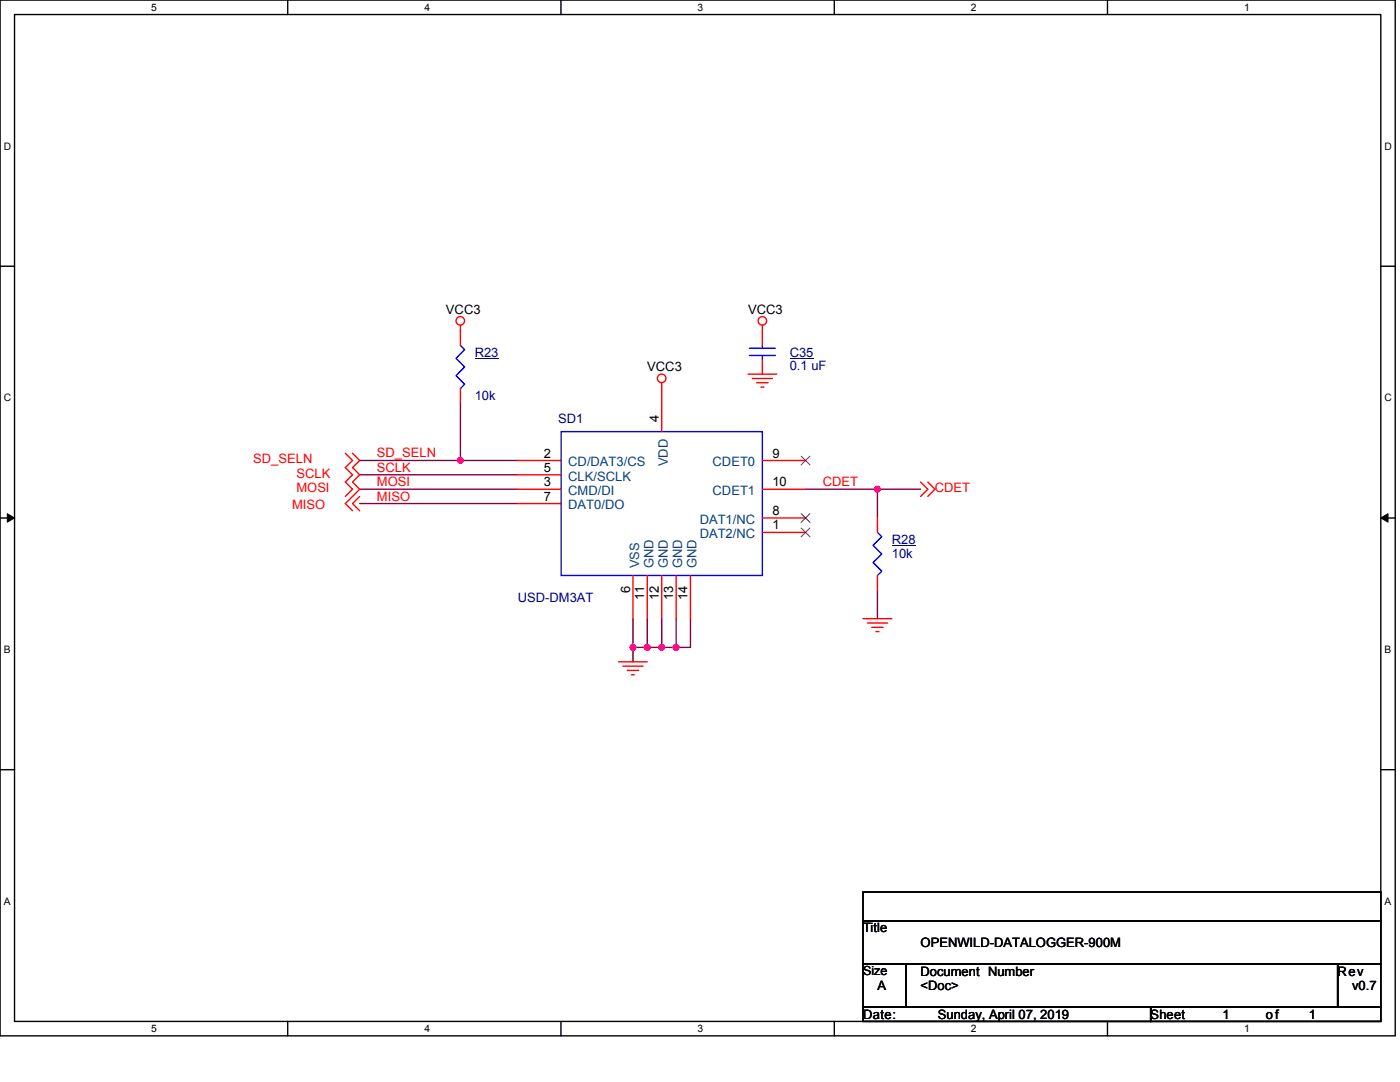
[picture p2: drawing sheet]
<svg xmlns="http://www.w3.org/2000/svg" width="279mm" height="216mm" viewBox="0 0 279 216" stroke-linecap="round" stroke-linejoin="round" font-family="sans-serif">
<path d="M0 0h278.4v206.7h-278.4zM2.9 2.9h272.7v200.9h-272.7z" fill="none" stroke="#000" stroke-width=".28"/>
<g fill="#fff">
<path d="M30.2 .3h1.1v2.3h-1.1z"/>
<path d="M30.2 204.1h1.1v2.3h-1.1z"/>
</g>
<path d="M57.4 0v2.9M57.4 203.8v2.9" fill="none" stroke="#000" stroke-width=".28"/>
<g fill="#fff">
<path d="M84.7 .3h1.1v2.3h-1.1z"/>
<path d="M84.7 204.1h1.1v2.3h-1.1z"/>
</g>
<path d="M112 0v2.9M112 203.8v2.9" fill="none" stroke="#000" stroke-width=".28"/>
<g fill="#fff">
<path d="M139.2 .3h1.2v2.3h-1.2z"/>
<path d="M139.2 204.1h1.2v2.3h-1.2z"/>
</g>
<path d="M166.5 0v2.9M166.5 203.8v2.9" fill="none" stroke="#000" stroke-width=".28"/>
<g fill="#fff">
<path d="M193.8 .3h1.1v2.3h-1.1z"/>
<path d="M193.8 204.1h1.1v2.3h-1.1z"/>
</g>
<path d="M221 0v2.9M221 203.8v2.9" fill="none" stroke="#000" stroke-width=".28"/>
<g fill="#fff">
<path d="M248.3 .3h1.1v2.3h-1.1z"/>
<path d="M248.3 204.1h1.1v2.3h-1.1z"/>
<path d="M.7 28h1.5v2.3h-1.5z"/>
<path d="M276.3 28h1.5v2.3h-1.5z"/>
<path d="M.7 78.2h1.5v2.3h-1.5z"/>
<path d="M276.3 78.2h1.5v2.3h-1.5z"/>
</g>
<path d="M0 53.1h2.9M275.6 53.1h2.8" fill="none" stroke="#000" stroke-width=".28"/>
<g fill="#fff">
<path d="M.7 128.5h1.4v2.2h-1.4z"/>
<path d="M276.3 128.5h1.4v2.2h-1.4z"/>
</g>
<path d="M0 103.4h2.9M275.6 103.4h2.8" fill="none" stroke="#000" stroke-width=".28"/>
<path d="M1.5 102.5l1.4 .9-1.4 .8zM275.6 103.4l1.4-.9v1.7z" fill="#000" stroke="#000" stroke-width=".2"/>
<g fill="#fff">
<path d="M.7 178.7h1.4v2.3h-1.4z"/>
<path d="M276.3 178.7h1.4v2.3h-1.4z"/>
</g>
<path d="M0 153.6h2.9M275.6 153.6h2.8M172.2 178h103.4v5.7h-103.4zM172.2 183.7h103.4v8.6h-103.4zM172.2 192.3h8.6v8.6h-8.6zM180.8 192.3h86.2v8.6h-86.2zM267 192.3h8.6v8.6h-8.6zM172.2 200.9h57.4v2.9h-57.4zM229.6 200.9h46v2.9h-46z" fill="none" stroke="#000" stroke-width=".28"/>
<g fill="none" stroke="#800040" stroke-width=".28">
<path d="M71.8 91.9h20.1M71.8 94.7h31.6M71.8 97.6h31.6M91.9 80.4v11.5M91.9 91.9h11.5M160.8 97.6h14.3M183.7 97.6h-8.6v5.8M71.8 100.5h31.6M175.1 117.7v5.7M126.3 123.4v5.8M126.3 129.2h2.9M126.3 129.2v2.9"/>
<path d="M129.2 123.4v5.8M129.2 129.2h2.9M132.1 123.4v5.8M132.1 129.2h2.8M134.9 123.4v5.8M137.8 123.4v5.8h-2.9"/>
</g>
<g fill="#f0f" stroke="#f0f" stroke-width=".28">
<circle cx="91.9" cy="91.9" r=".57"/>
<circle cx="129.2" cy="129.2" r=".57"/>
<circle cx="134.9" cy="129.2" r=".57"/>
<circle cx="132" cy="129.2" r=".57"/>
<circle cx="126.3" cy="129.2" r=".57"/>
<circle cx="175.1" cy="97.6" r=".57"/>
</g>
<g fill="none" stroke="#f00" stroke-width=".28">
<path d="M91.9 64.9v4M91.9 77.5v2.9M132.1 76.4v9.7M149.3 74.7h5.7M150.1 75.5h4.1M151 76.4h2.3M151.9 77.2h.5M152.1 64.9v4M152.1 71.8v2.9M68.9 90.4l1.5 1.5-1.5 1.4 1.5 1.4-1.5 1.5 1.5 1.4-1.5 1.5M70.4 90.4l1.4 1.5-1.4 1.4 1.4 1.4-1.4 1.5 1.4 1.4-2.9 2.9 1.5 1.4M71.8 99.1l-1.4 1.4 1.4 1.4"/>
<path d="M103.4 91.9h8.6M103.4 97.6h8.6M103.4 94.7h8.6M152.1 91.9h8.7M152.1 97.6h8.7M183.7 96.2l1.5 1.4-1.5 1.5M185.2 96.2l1.4 1.4-1.4 1.5M103.4 100.5h8.6M126.3 114.8v8.6M129.2 114.8v8.6M132.1 114.8v8.6M134.9 114.8v8.6"/>
<path d="M137.8 114.8v8.6M152.1 106.2h8.7M152.1 103.4h8.7M175.1 103.4v2.8M175.1 114.8v2.9M123.4 132.1h5.8M124.3 132.9h4M125.2 133.8h2.3M126 134.6h.6M172.2 123.4h5.8M173.1 124.3h4M174 125.2h2.3"/>
<path d="M174.8 126h.6"/>
<circle cx="91.9" cy="64" r=".85"/>
<circle cx="132.1" cy="75.5" r=".85"/>
<circle cx="152.1" cy="64" r=".85"/>
</g>
<path d="M91.9 68.9l.8 .9-1.7 1.7 1.7 1.7-1.7 1.8 1.7 1.7-.8 .8M149.6 70.9h5.1M149.6 69.5h5.1M152.1 68.9v.6M152.1 70.9v.9M112 86.1h40.1v28.7h-40.1zM175.1 106.2l.9 .9-1.8 1.7 1.8 1.7-1.8 1.7 1.8 1.8-.9 .8" fill="none" stroke="#00f" stroke-width=".28"/>
<path d="M94.7 71.6h4.8M157.6 71.6h4.7M178 108.9h4.7" fill="none" stroke="#000080" stroke-width=".2"/>
<path d="M159.9 91l1.7 1.8M161.6 91l-1.7 1.8M159.9 105.4l1.7 1.7M159.9 102.5l1.7 1.7M161.6 105.4l-1.7 1.7M161.6 102.5l-1.7 1.7" fill="none" stroke="#804000" stroke-width=".2"/>
<g font-size="2.6">
<text x="89" y="62.6">VCC3</text>
<text x="149.3" y="62.6">VCC3</text>
<text x="129.2" y="74.1">VCC3</text>
<text x="131.5" y="84.1" transform="rotate(-90 131.5 84.1)">4</text>
<text x="108.5" y="91.3">2</text>
<text x="108.5" y="94.1">5</text>
<text x="154.2" y="91.3">9</text>
<text x="108.5" y="97">3</text>
<text x="108.5" y="99.9">7</text>
<text x="154.2" y="97">10</text>
<text x="154.2" y="105.6">1</text>
<text x="154.2" y="102.8">8</text>
<text x="125.7" y="118.3" transform="rotate(-90 125.7 118.3)">6</text>
<text x="128.6" y="119.7" transform="rotate(-90 128.6 119.7)">11</text>
<text x="131.5" y="119.7" transform="rotate(-90 131.5 119.7)">12</text>
<text x="134.3" y="119.7" transform="rotate(-90 134.3 119.7)">13</text>
<text x="137.2" y="119.7" transform="rotate(-90 137.2 119.7)">14</text>
<text x="172.2" y="186.1">Title</text>
<text x="183.7" y="188.9">OPENWILD-DATALOGGER-900M</text>
<text x="175.1" y="197.5">A</text>
<text x="183.7" y="194.7">Document Number</text>
<text x="183.7" y="197.5">&lt;Doc&gt;</text>
<text x="267" y="194.7">Rev</text>
<text x="269.8" y="197.5">v0.7</text>
<text x="172.2" y="203.3">Date:</text>
<text x="187.2" y="203.3">Sunday, April 07, 2019</text>
<text x="229.6" y="203.3">Sheet</text>
<text x="244" y="203.3">1</text>
<text x="252.6" y="203.3">of</text>
<text x="261.2" y="203.3">1</text>
</g>
<g font-size="2.6" fill="#000080">
<text x="94.7" y="71.2">R23</text>
<text x="157.6" y="71.2">C35</text>
<text x="157.6" y="73.8">0.1 uF</text>
<text x="94.7" y="79.9">10k</text>
<text x="111.4" y="84.5">SD1</text>
<text x="178" y="108.6">R28</text>
<text x="178" y="111.4">10k</text>
<text x="103.4" y="120">USD-DM3AT</text>
</g>
<g font-size="2.6" fill="#f00">
<text x="50.5" y="92.5">SD_SELN</text>
<text x="59.2" y="95.4">SCLK</text>
<text x="75.2" y="91.1">SD_SELN</text>
<text x="75.2" y="94.2">SCLK</text>
<text x="58.3" y="101.7">MISO</text>
<text x="59.2" y="98.2">MOSI</text>
<text x="75.2" y="99.9">MISO</text>
<text x="75.2" y="97">MOSI</text>
<text x="164.2" y="97">CDET</text>
<text x="186.6" y="98.2">CDET</text>
</g>
<g font-size="2.6" fill="#004080">
<text x="113.4" y="93">CD/DAT3/CS</text>
<text x="113.4" y="95.9">CLK/SCLK</text>
<text x="133.3" y="93" transform="rotate(-90 133.3 93)">VDD</text>
<text x="142.2" y="93">CDET0</text>
<text x="113.4" y="98.8">CMD/DI</text>
<text x="113.4" y="101.6">DAT0/DO</text>
<text x="142.2" y="98.8">CDET1</text>
<text x="139.6" y="107.4">DAT2/NC</text>
<text x="139.6" y="104.5">DAT1/NC</text>
<text x="127.5" y="113.4" transform="rotate(-90 127.5 113.4)">VSS</text>
<text x="130.4" y="113.4" transform="rotate(-90 130.4 113.4)">GND</text>
<text x="133.3" y="113.4" transform="rotate(-90 133.3 113.4)">GND</text>
<text x="136.1" y="113.4" transform="rotate(-90 136.1 113.4)">GND</text>
<text x="139" y="113.4" transform="rotate(-90 139 113.4)">GND</text>
</g>
<text font-size="2.5" x="172.2" y="194.6">Size</text>
<g font-size="2">
<text x="30.2" y="2.2">5</text>
<text x="84.7" y="2.2">4</text>
<text x="139.2" y="2.2">3</text>
<text x="193.8" y="2.2">2</text>
<text x="248.3" y="2.2">1</text>
<text x=".7" y="29.8">D</text>
<text x="276.3" y="29.8">D</text>
<text x=".7" y="80.1">C</text>
<text x="276.3" y="80.1">C</text>
<text x=".7" y="130.3">B</text>
<text x="276.3" y="130.3">B</text>
<text x=".7" y="180.5">A</text>
<text x="276.3" y="180.5">A</text>
<text x="30.2" y="206">5</text>
<text x="84.7" y="206">4</text>
<text x="139.2" y="206">3</text>
<text x="193.8" y="206">2</text>
<text x="248.3" y="206">1</text>
</g>
</svg>
